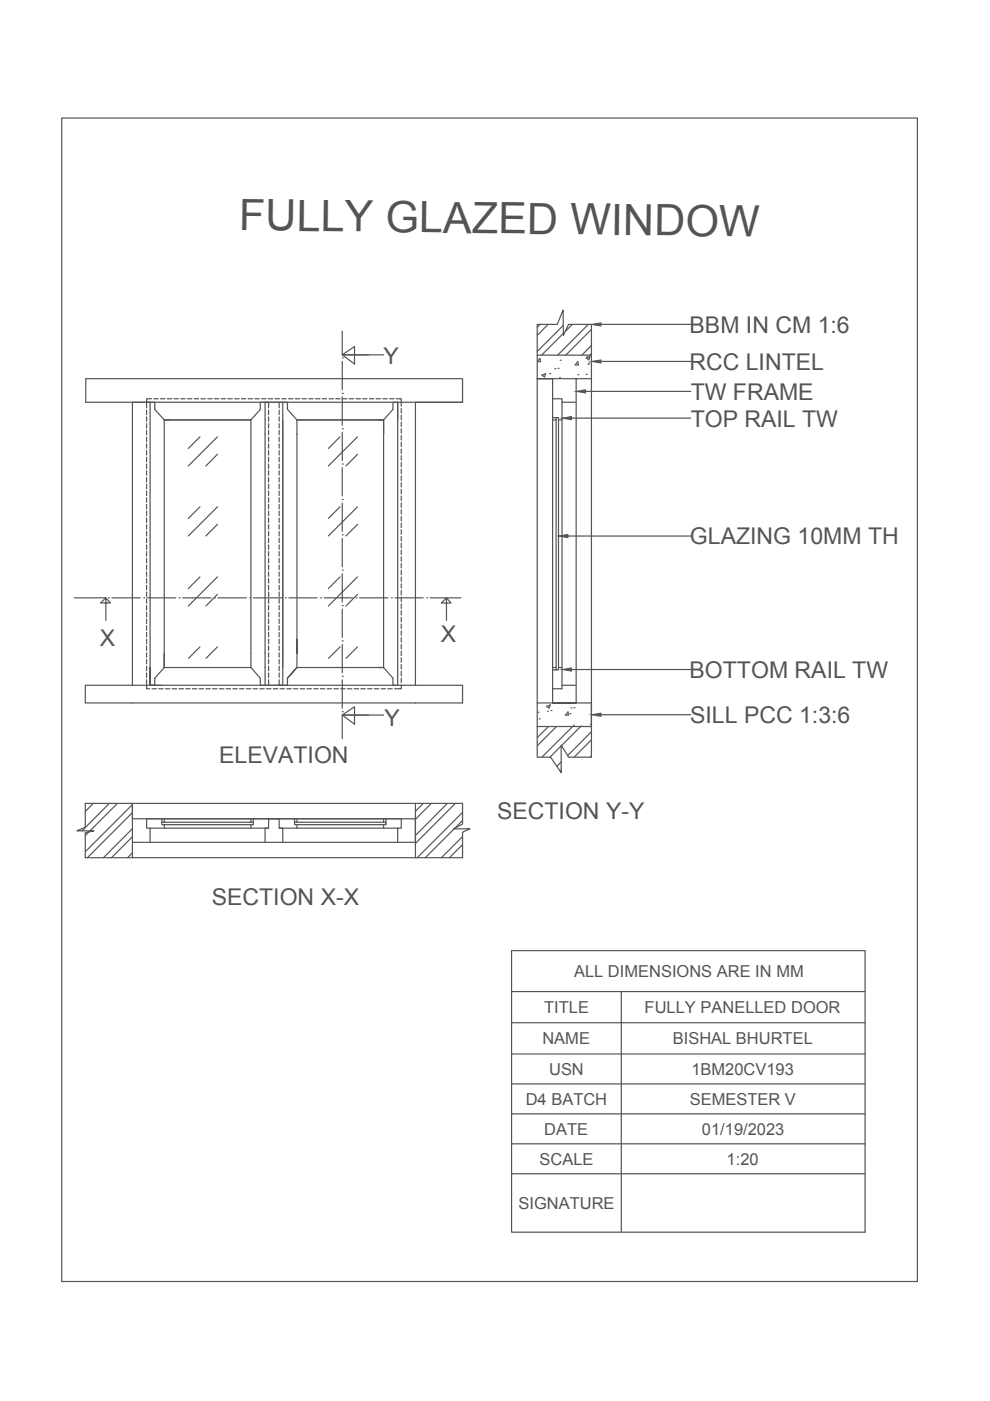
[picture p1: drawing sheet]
<svg xmlns="http://www.w3.org/2000/svg" width="210mm" height="297mm" viewBox="0 0 210 297" stroke-linecap="round" stroke-linejoin="round" font-family="sans-serif">
<!-- layer: PRINT -->
<g fill="none" stroke="#545454" stroke-width=".25">
<path d="M13.1 25h181.4v246.7h-181.4zM72.6 75.9h.1M72.6 70.2v4.9M72.6 76.7v5.9M78.1 75.2h-5.5l2.6 2v-3.7l-2.6 1.7h8.7M113.9 75.3v-6.5h4.3l1.2-3.1 .1 5.4 1.1-2.3h4.8v6.5M114.5 76l.1 .7-.7-.1zM114.5 68.8l-.6 .6M114.9 79.5l.8-.3-.2 .7zM116.2 68.8l-2.3 2.3M116.6 79.2h.1M117.6 78.2h.1"/>
<path d="M118.3 78.1h.1M118.8 76.4h.1M119.4 69l-5.5 5.5M119.5 70.7l-4.7 4.6M121.3 68.8l-1.4 1.5M122.5 76.7l.1 .7h-.7zM122.5 79.4h.1M124.3 79.4h.1M124.3 75.9l.8-.3-.3 .7zM124.4 75.7h.1M124.7 77.2h.1M124.7 68.8l-6.5 6.5"/>
<path d="M124.8 77h.1M125.4 73.2l-2 2.1M125.4 69.8l-5.4 5.5M125.4 75l-.3 .3M127.4 68.8h19.1M127.4 76.6h19.1M31.1 87v.9M31.1 88.4v.9M31.1 89.8v1M31.1 91.2v1M31.1 92.7v.9M31.1 94.1v.9"/>
<path d="M31.1 95.5v1M31.1 97v.9M31.1 98.4v.9M31.1 99.8v1M31.4 85.3h-.3v1.2M31.8 85.3h1v1.5l2 2.2h18.4l2-2.2v-1.5h1M32.1 84.5h-1v.8M32.6 84.5h1M34 84.5h1M35.5 84.5h.9M36.9 84.5h.9M38.3 84.5h1"/>
<path d="M39.7 84.5h1M41.2 84.5h.9M42.4 92.6l-2.5 2.5M42.6 84.5h.9M44 84.5h1M45.5 84.5h.9M46.1 92.6l-6.2 6.2M46.1 96.3l-2.4 2.5M46.9 84.5h.9M48.3 84.5h1M49.7 84.5h1M51.2 84.5h.9"/>
<path d="M52.6 84.5h1M54 84.5h1M55.5 84.5h.9M56.2 85.3h3.8v60h-3.8zM56.6 85.3h.3v1.2M56.9 84.5h.9M56.9 87v.9M56.9 88.4v.9M56.9 89.8v1M56.9 91.2v1M56.9 92.7v.9M56.9 94.1v.9"/>
<path d="M56.9 95.5v1M56.9 97v.9M56.9 98.4v.9M56.9 99.8v1M58.3 84.5h1M59.2 85.3v1.2M59.2 87v.9M59.2 88.4v.9M59.2 89.8v1M59.2 91.2v1M59.2 92.7v.9M59.2 94.1v.9"/>
<path d="M59.2 95.5v1M59.2 97v.9M59.2 98.4v.9M59.2 99.8v1M59.7 84.5h1M60 85.3h.9v1.5l2.1 2.2h18.3l2-2.2v-1.5h1M60 89v52.5M61.2 84.5h.9M62.6 84.5h.9M64 84.5h1M65.5 84.5h.9M66.9 84.5h.9"/>
<path d="M68.3 84.5h1M69.8 84.5h.9M71.2 84.5h.9M72.1 92.6l-2.5 2.5M72.6 83.4h.1M72.6 90.9h.1M72.6 98.4h.1M72.6 84.1v6.1M72.6 91.7v5.9M72.6 99.2v5.9M72.6 84.5h1M74 84.5h1"/>
<path d="M75.5 84.5h.9M75.8 92.6l-6.2 6.2M75.8 96.3l-2.5 2.5M76.9 84.5h.9M78.3 84.5h1M79.7 84.5h1M81.2 84.5h.9M81.3 92v-3v52.5h-1M81.3 89h-18.3v49.5v-3M82.6 84.5h1M84 84.5h1.1v1.6M84.3 89v-3.7v60h-1v-1.5l-2-2.3h-18.3l-2.1 2.3 2.1-2.3v-3"/>
<path d="M85.1 86.6v1M85.1 88v1M85.1 89.5v.9M85.1 90.9v.9M85.1 92.3v1M85.1 93.8v.9M85.1 95.2v.9M85.1 96.6v1M85.1 98.1v.9M85.1 99.5v.9M98.1 85.3h-79.9v-5h79.9v5h-10v60h-70v3.7h80v-3.7h-10M117.2 84.5h2v.8h3"/>
<path d="M117.2 89h.7v52.5M117.2 88.5h.7M117.9 89v-.5h.5v.5M118.6 80.1h.1M119.2 89h-.8v52.5M119.2 85.3v60.7h-2M121.2 88.7h25.3M122.2 80.3v68.7h-5v-68.7h-3.3h11.5v68.7h-11.5M124.1 83h22.4M125.4 80.3v-5h-11.5v78.7M31.1 101.2v1M31.1 102.7v.9"/>
<path d="M31.1 104.1v1M31.1 105.5v1M31.1 107v.9M31.1 108.4v.9M31.1 109.8v1M31.1 111.2v1M31.1 112.7v.9M31.1 114.1v.9M31.1 115.5v1M31.1 117v.9M31.1 118.4v.9M31.1 119.8v1"/>
<path d="M42.4 107.4l-2.5 2.5M46.1 107.4l-6.2 6.2M46.1 111.2l-2.4 2.4M56.9 101.2v1M56.9 102.7v.9M56.9 104.1v1M56.9 105.5v1M56.9 107v.9M56.9 108.4v.9M56.9 109.8v1M56.9 111.2v1M56.9 112.7v.9"/>
<path d="M56.9 114.1v.9M56.9 115.5v1M56.9 117v.9M56.9 118.4v.9M56.9 119.8v1M59.2 101.2v1M59.2 102.7v.9M59.2 104.1v1M59.2 105.5v1M59.2 107v.9M59.2 108.4v.9M59.2 109.8v1"/>
<path d="M59.2 111.2v1M59.2 112.7v.9M59.2 114.1v.9M59.2 115.5v1M59.2 117v.9M59.2 118.4v.9M59.2 119.8v1M72.1 107.4l-2.5 2.5M72.6 105.9h.1M72.6 113.4h.1M72.6 106.6v6.1M72.6 114.2v5.9"/>
<path d="M75.8 107.4l-6.2 6.2M75.8 111.2l-2.5 2.4M85.1 100.9v1M85.1 102.3v1M85.1 103.8v.9M85.1 105.2v.9M85.1 106.6v1M85.1 108v1M85.1 109.5v.9M85.1 110.9v1M85.1 112.3v1M85.1 113.8v.9"/>
<path d="M85.1 115.2v.9M85.1 116.6v1M85.1 118.1v.9M85.1 119.5v.9M120.4 113.7h26.1M15.8 126.8h6.4M22.4 126.8l1 1h-2.1l1.1-1v4.7M23 126.8h.1M23.7 126.8h6M30.5 126.8h.1M31.1 121.2v1M31.1 122.7v.9"/>
<path d="M31.1 124.1v1M31.1 125.5v1M31.1 127v.9M31.1 128.4v.9M31.1 129.8v1M31.1 131.2v1M31.1 132.7v.9M31.1 134.1v1M31.1 135.5v1M31.1 137v.9M31.1 138.4v.9M31.1 139.8v1"/>
<path d="M31.2 126.8h6M34.8 138.5v3v-52.5h18.4v52.5M38 126.8h.1M38.7 126.8h6M42.4 122.3l-2.5 2.5M42.4 137.1l-2.4 2.5M45.5 126.8h.1M46.1 122.3l-6.2 6.2M46.1 137.1l-2.4 2.5M46.1 126l-2.4 2.5M46.2 126.8h6M53 126.8h.1"/>
<path d="M53.7 126.8h6M56.9 121.2v1M56.9 122.7v.9M56.9 124.1v1M56.9 125.5v1M56.9 127v.9M56.9 128.4v.9M56.9 129.8v1M56.9 131.2v1M56.9 132.7v.9M56.9 134.1v1M56.9 135.5v1"/>
<path d="M56.9 137v.9M56.9 138.4v.9M56.9 139.8v1M59.2 121.2v1M59.2 122.7v.9M59.2 124.1v1M59.2 125.5v1M59.2 127v.9M59.2 128.4v.9M59.2 129.8v1M59.2 131.2v1M59.2 132.7v.9"/>
<path d="M59.2 134.1v1M59.2 135.5v1M59.2 137v.9M59.2 138.4v.9M59.2 139.8v1M60.5 126.8h.1M61.2 126.8h6M68 126.8h.1M68.7 126.8h6M72.1 122.3l-2.5 2.5M72.1 137.1l-2.4 2.5M72.6 120.9h.1"/>
<path d="M72.6 128.4h.1M72.6 135.9h.1M72.6 121.7v5.9M72.6 129.1v6.1M72.6 136.6v6M75.5 126.8h.1M75.8 122.3l-6.2 6.2M75.8 137.1l-2.4 2.5M75.8 126l-2.5 2.5M76.2 126.8h6M83 126.8h.1M83.7 126.8h6"/>
<path d="M85.1 120.9v1M85.1 122.3v1M85.1 123.8v.9M85.1 125.2v.9M85.1 126.6v1M85.1 128v1M85.1 129.5v.9M85.1 130.9v1M85.1 132.3v1M85.1 133.8v.9M85.1 135.2v.9M85.1 136.6v1"/>
<path d="M85.1 138v1M85.1 139.5v.9M90.5 126.8h.1M91.2 126.8h6.5M94.7 126.8l.9 1.1h-2l1.1-1.1v4.7M31.1 144.1v1.9h.6M31.1 141.3v.9M31.1 142.7v.9M31.8 141.5v3.8v-60h-3.7v60M32.2 146h1M33.6 146h1M35.1 146h.9"/>
<path d="M36.5 146h1M37.9 146h1M39.4 146h.9M40.8 146h.9M42.2 146h1M43.7 146h.9M45.1 146h.9M46.5 146h1M47.9 146h1M49.4 146h.9M50.8 146h.9M52.2 146h1"/>
<path d="M53.2 141.5h-18.4l-2 2.3v1.5h-1h2.5M53.2 141.5l2 2.3v1.5h1M53.6 146h1M55.1 146h.9M56.5 146h1M56.9 141.3v.9M56.9 142.7v.9M56.9 144.1v1.2M57.9 146h1M59.2 144.1v1.2h.3M59.2 141.3v.9M59.2 142.7v.9"/>
<path d="M59.4 146h.9M60.8 146h1M60.9 143.8v1.5h-1.2M62.2 146h1M63.7 146h.9M65.1 146h.9M66.5 146h1M67.9 146h1M69.4 146h.9M70.8 146h.9M72.2 146h1M72.6 143.4h.1"/>
<path d="M72.6 150.9h.1M72.6 144.2v5.9M72.6 151.6v5M73.6 146h1M75.1 146h.9M76.5 146h1M77.9 146h1M78.1 151.6h-5.5l2.6 2v-3.8l-2.6 1.8h8.7M79.4 146h.9M80.8 146h1M82.2 146h1M85.1 145.2v.8h-1.4"/>
<path d="M85.1 140.9v.9M85.1 142.3v1M85.1 143.7v1M113.9 154h11.5v-5v11.5h-4.8l-1.6-2.5v5.8l-2.3-3.3h-2.8zM114 151h.1M114.3 152.4h.1M115.9 149.8l.8-.3-.3 .6zM116.1 150.8h.1M116.3 154l-2.4 2.4M116.8 150.7h.1M117.2 141.5h.7M117.2 142h.7"/>
<path d="M117.9 141.5v.5h.5v-.5M118 154l-4.1 4.1M118.4 141.5h.8M119 158.1l-2.4 2.4M119.2 145.3h3M120.4 150.9l.2 .7h-.7zM120.8 151.3h.1M121.1 150.1h.1M121.2 142h25.3M121.4 154l-6.5 6.5M121.6 153.8h.1M121.7 150.1h.1"/>
<path d="M123.3 154h-.2l-4 4.1M125.2 153.6h.1M125.4 155.1l-5.1 5.1M125.4 156.9l-3.7 3.6M127.4 151.5h19.1M18.1 170.3h80v4.4l-2 1.1 3.5-.1-1.5 .8v5.3h-80v-5.2l1.8-.4h-3.6l1.8-.8zM18.8 176.4l-.7 .8M19.8 170.3l-1.7 1.7M23.2 170.3l-5.8 5.9M24.9 170.3l-5.8 5.9M28.1 178.6h60v-5h-60v-3.3v11.5M28.1 170.6l-10 10"/>
<path d="M28.1 175.7l-6.2 6.1M28.1 172.3l-9.6 9.5M28.1 177.4l-4.5 4.4M31.8 178.6v-3h-.7v-2h54v2h-.8v3M31.8 175.6h25.1M34.3 173.6v.7M34.8 173.6v.7h18.4M34.8 174.3h-.5v.5h.5M53.2 174.8h-18.4v.8M53.2 174.3h.5v.5h-.5M53.2 173.6v.7M53.2 174.8v.8"/>
<path d="M53.7 173.6v.7M56.2 178.6v-3h.7v-2h2.3v2h.8v3M59.2 175.6h25.1M62.4 173.6v.7M63 174.8h18.3v.8M63 174.3h-.6v.5h.6M63 173.6v.7M63 174.8v.8M81.3 173.6v.7h-18.3M81.3 174.3h.5v.5h-.5M81.8 173.6v1.2M88.1 170.3v11.5"/>
<path d="M89.7 170.3l-1.6 1.7M91.4 170.3l-3.3 3.4M94.9 170.3l-6.8 6.8M96.3 175.8l-6.1 6M96.5 170.3l-8.4 8.5M98.1 172.2l-9.6 9.6M98.1 177.4l-4.5 4.4M98.1 174l-1.7 1.6M98.1 179.1l-2.8 2.7M119 161.6l-.9 .9M119 163.3l-.2 .2M125.4 160.3l-.3 .2"/>
<path d="M28.1 180.8l-1 1M108.5 201.6h74.9v59.6h-74.9zM108.5 210.2h74.9M108.5 216.8h74.9M131.7 210.2v51M108.5 223.5h74.9M108.5 229.8h74.9M108.5 236.2h74.9M108.5 242.5h74.9M108.5 248.9h74.9"/>
</g>
<g fill="#545454" stroke="#545454" stroke-width=".21">
<path d="M125.4 68.8l2-.3v.6z"/>
<path d="M125.4 76.6l2-.3v.7z"/>
<path d="M122.2 83l1.9-.4v.7z"/>
<path d="M119.2 88.7l2-.4v.7z"/>
<path d="M118.4 113.7l2-.4v.7z"/>
<path d="M119.2 142l2-.4v.7z"/>
<path d="M125.4 151.5l2-.3v.7z"/>
</g>
<text font-size="9.2" fill="#545454" x="50.7" y="48.8" transform="rotate(1 50.7 48.8)">FULLY GLAZED WINDOW</text>
<g font-size="4.9" fill="#545454">
<text x="146.2" y="70.6">BBM IN CM 1:6</text>
<text x="81.3" y="77.1">Y</text>
<text x="146.2" y="78.4">RCC LINTEL</text>
<text x="146.4" y="84.7">TW FRAME</text>
<text x="146.4" y="90.4">TOP RAIL TW</text>
<text x="146.3" y="115.4">GLAZING 10MM TH</text>
<text x="21.2" y="136.9">X</text>
<text x="93.4" y="136.1">X</text>
<text x="146.2" y="143.7">BOTTOM RAIL TW</text>
<text x="81.5" y="153.9">Y</text>
<text x="146.3" y="153.3">SILL PCC 1:3:6</text>
<text x="46.5" y="161.9">ELEVATION</text>
<text x="105.4" y="173.6">SECTION Y-Y</text>
<text x="44.9" y="191.8">SECTION X-X</text>
</g>
<g font-size="3.5" fill="#545454">
<text x="121.7" y="207.1">ALL DIMENSIONS ARE IN MM</text>
<text x="115.4" y="214.8">TITLE</text>
<text x="136.7" y="214.8">FULLY PANELLED DOOR</text>
<text x="115" y="221.4">NAME</text>
<text x="142.6" y="221.4">BISHAL BHURTEL</text>
<text x="116.4" y="227.9">USN</text>
<text x="146.6" y="227.9">1BM20CV193</text>
<text x="111.5" y="234.2">D4 BATCH</text>
<text x="146.2" y="234.2">SEMESTER V</text>
<text x="115.4" y="240.6">DATE</text>
<text x="148.8" y="240.6">01/19/2023</text>
<text x="114.4" y="246.9">SCALE</text>
<text x="154.1" y="246.9">1:20</text>
<text x="109.9" y="256.3">SIGNATURE</text>
</g>
</svg>
